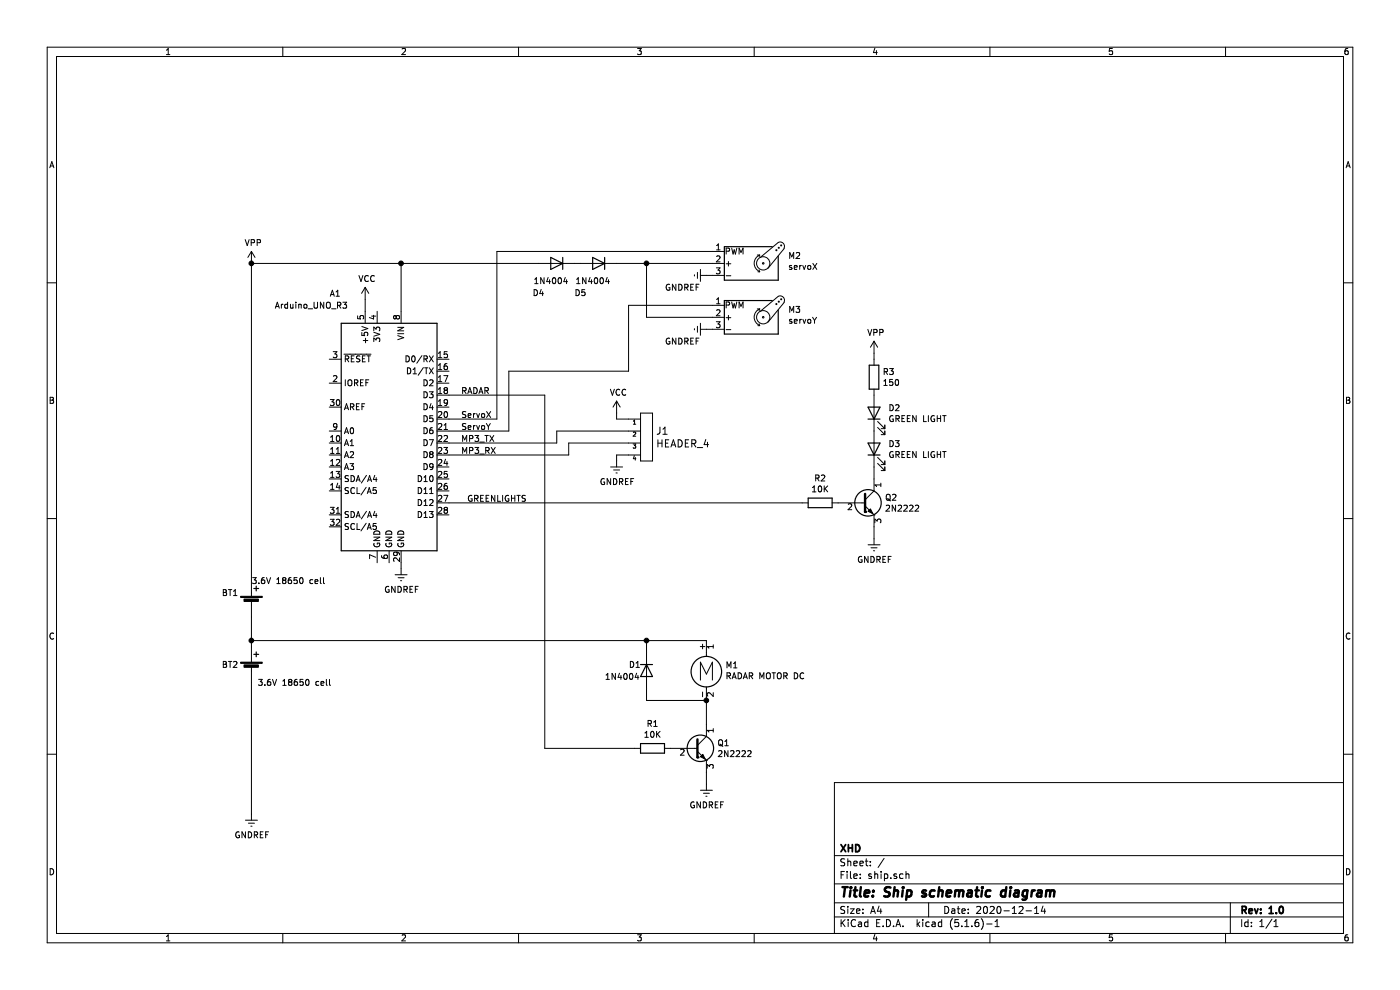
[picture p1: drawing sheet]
EESchema Schematic File Version 4
EELAYER 30 0
EELAYER END
$Descr A4 11693 8268
encoding utf-8
Sheet 1 1
Title "Ship schematic diagram"
Date "2020-12-14"
Rev "1.0"
Comp "XHD"
Comment1 ""
Comment2 ""
Comment3 ""
Comment4 ""
$EndDescr
$Comp
L MCU_Module:Arduino_UNO_R3 A1
U 1 1
P 3250 3600
F 0 "A1" H 3700 4750 50  0000 C CNN
F 1 "Arduino_UNO_R3" H 3900 4650 50  0000 C CNN
F 2 "Module:Arduino_UNO_R3" H 3250 3600 50  0001 C CIN
F 3 "https://www.arduino.cc/en/Main/arduinoBoardUno" H 3250 3600 50  0001 C CNN
	1    3250 3600
	-1   0    0    -1  
$EndComp
$Comp
L Device:LED D3
U 1 1
P 7300 3750
F 0 "D3" V 7339 3632 50  0000 R CNN
F 1 "GREEN LIGHT" V 7248 3632 50  0000 R CNN
F 2 "" H 7300 3750 50  0001 C CNN
F 3 "~" H 7300 3750 50  0001 C CNN
	1    7300 3750
	0    -1   -1   0   
$EndComp
$Comp
L Device:R R3
U 1 1
P 7300 3150
F 0 "R3" H 7370 3196 50  0000 L CNN
F 1 "150" H 7370 3105 50  0000 L CNN
F 2 "" V 7230 3150 50  0001 C CNN
F 3 "~" H 7300 3150 50  0001 C CNN
	1    7300 3150
	1    0    0    -1  
$EndComp
$Comp
L Device:LED D2
U 1 1
P 7300 3450
F 0 "D2" V 7339 3332 50  0000 R CNN
F 1 "GREEN LIGHT" V 7248 3332 50  0000 R CNN
F 2 "" H 7300 3450 50  0001 C CNN
F 3 "~" H 7300 3450 50  0001 C CNN
	1    7300 3450
	0    -1   -1   0   
$EndComp
$Comp
L Device:Battery_Cell BT1
U 1 1
P 2100 5050
F 0 "BT1" H 1850 5150 50  0000 L CNN
F 1 "3.6V 18650 cell" H 2100 5250 50  0000 L CNN
F 2 "" V 2100 5110 50  0001 C CNN
F 3 "~" V 2100 5110 50  0001 C CNN
	1    2100 5050
	1    0    0    -1  
$EndComp
$Comp
L Device:Battery_Cell BT2
U 1 1
P 2100 5600
F 0 "BT2" H 1850 5650 50  0000 L CNN
F 1 "3.6V 18650 cell" H 2150 5500 50  0000 L CNN
F 2 "" V 2100 5660 50  0001 C CNN
F 3 "~" V 2100 5660 50  0001 C CNN
	1    2100 5600
	1    0    0    -1  
$EndComp
Wire Wire Line
	2100 5150 2100 5350
Wire Wire Line
	2100 2200 3350 2200
Wire Wire Line
	2100 2200 2100 4850
Wire Wire Line
	3350 2600 3350 2200
$Comp
L power:GNDREF #PWR02
U 1 1
P 2100 6800
F 0 "#PWR02" H 2100 6550 50  0001 C CNN
F 1 "GNDREF" H 2105 6627 50  0000 C CNN
F 2 "" H 2100 6800 50  0001 C CNN
F 3 "" H 2100 6800 50  0001 C CNN
	1    2100 6800
	1    0    0    -1  
$EndComp
$Comp
L power:VPP #PWR01
U 1 1
P 2100 2200
F 0 "#PWR01" H 2100 2050 50  0001 C CNN
F 1 "VPP" H 2115 2373 50  0000 C CNN
F 2 "" H 2100 2200 50  0001 C CNN
F 3 "" H 2100 2200 50  0001 C CNN
	1    2100 2200
	1    0    0    -1  
$EndComp
Connection ~ 2100 2200
$Comp
L power:VPP #PWR010
U 1 1
P 7300 2950
F 0 "#PWR010" H 7300 2800 50  0001 C CNN
F 1 "VPP" H 7315 3123 50  0000 C CNN
F 2 "" H 7300 2950 50  0001 C CNN
F 3 "" H 7300 2950 50  0001 C CNN
	1    7300 2950
	1    0    0    -1  
$EndComp
Wire Wire Line
	7300 3000 7300 2950
$Comp
L Device:R R2
U 1 1
P 6850 4200
F 0 "R2" V 6643 4200 50  0000 C CNN
F 1 "10K" V 6734 4200 50  0000 C CNN
F 2 "" V 6780 4200 50  0001 C CNN
F 3 "~" H 6850 4200 50  0001 C CNN
	1    6850 4200
	0    1    1    0   
$EndComp
$Comp
L power:GNDREF #PWR011
U 1 1
P 7300 4500
F 0 "#PWR011" H 7300 4250 50  0001 C CNN
F 1 "GNDREF" H 7305 4327 50  0000 C CNN
F 2 "" H 7300 4500 50  0001 C CNN
F 3 "" H 7300 4500 50  0001 C CNN
	1    7300 4500
	1    0    0    -1  
$EndComp
Wire Wire Line
	7300 4400 7300 4500
$Comp
L Transistor_BJT:BC547 Q2
U 1 1
P 7200 4200
F 0 "Q2" H 7390 4246 50  0000 L CNN
F 1 "2N2222" H 7390 4155 50  0000 L CNN
F 2 "Package_TO_SOT_THT:TO-92_Inline" H 7400 4125 50  0001 L CIN
F 3 "http://www.fairchildsemi.com/ds/BC/BC547.pdf" H 7200 4200 50  0001 L CNN
	1    7200 4200
	1    0    0    -1  
$EndComp
Wire Wire Line
	7300 4000 7300 3900
Wire Wire Line
	3750 4200 6700 4200
$Comp
L Motor:Motor_Servo M2
U 1 1
P 6250 2200
F 0 "M2" H 6582 2265 50  0000 L CNN
F 1 "servoX" H 6582 2174 50  0000 L CNN
F 2 "" H 6250 2010 50  0001 C CNN
F 3 "http://forums.parallax.com/uploads/attachments/46831/74481.png" H 6250 2010 50  0001 C CNN
	1    6250 2200
	1    0    0    -1  
$EndComp
$Comp
L Motor:Motor_Servo M3
U 1 1
P 6250 2650
F 0 "M3" H 6582 2715 50  0000 L CNN
F 1 "servoY" H 6582 2624 50  0000 L CNN
F 2 "" H 6250 2460 50  0001 C CNN
F 3 "http://forums.parallax.com/uploads/attachments/46831/74481.png" H 6250 2460 50  0001 C CNN
	1    6250 2650
	1    0    0    -1  
$EndComp
Wire Wire Line
	5950 2650 5400 2650
Wire Wire Line
	5400 2650 5400 2200
Wire Wire Line
	5400 2200 5950 2200
$Comp
L power:GNDREF #PWR08
U 1 1
P 5900 2300
F 0 "#PWR08" H 5900 2050 50  0001 C CNN
F 1 "GNDREF" V 6000 2100 50  0000 C CNN
F 2 "" H 5900 2300 50  0001 C CNN
F 3 "" H 5900 2300 50  0001 C CNN
	1    5900 2300
	0    1    1    0   
$EndComp
$Comp
L power:GNDREF #PWR09
U 1 1
P 5900 2750
F 0 "#PWR09" H 5900 2500 50  0001 C CNN
F 1 "GNDREF" V 6000 2550 50  0000 C CNN
F 2 "" H 5900 2750 50  0001 C CNN
F 3 "" H 5900 2750 50  0001 C CNN
	1    5900 2750
	0    1    1    0   
$EndComp
Wire Wire Line
	5900 2750 5950 2750
Wire Wire Line
	5900 2300 5950 2300
Wire Wire Line
	5950 2100 4150 2100
Wire Wire Line
	5950 2550 5250 2550
Wire Wire Line
	5250 2550 5250 3100
$Comp
L w_connectors:HEADER_4 J1
U 1 1
P 5350 3650
F 0 "J1" H 5478 3703 60  0000 L CNN
F 1 "HEADER_4" H 5478 3597 60  0000 L CNN
F 2 "" H 5350 3650 60  0000 C CNN
F 3 "" H 5350 3650 60  0000 C CNN
	1    5350 3650
	1    0    0    -1  
$EndComp
$Comp
L power:VCC #PWR05
U 1 1
P 5150 3450
F 0 "#PWR05" H 5150 3300 50  0001 C CNN
F 1 "VCC" H 5165 3623 50  0000 C CNN
F 2 "" H 5150 3450 50  0001 C CNN
F 3 "" H 5150 3450 50  0001 C CNN
	1    5150 3450
	1    0    0    -1  
$EndComp
$Comp
L power:VCC #PWR03
U 1 1
P 3050 2500
F 0 "#PWR03" H 3050 2350 50  0001 C CNN
F 1 "VCC" H 3065 2673 50  0000 C CNN
F 2 "" H 3050 2500 50  0001 C CNN
F 3 "" H 3050 2500 50  0001 C CNN
	1    3050 2500
	1    0    0    -1  
$EndComp
Wire Wire Line
	3050 2500 3050 2600
Wire Wire Line
	5250 3500 5150 3500
Wire Wire Line
	5150 3500 5150 3450
$Comp
L power:GNDREF #PWR06
U 1 1
P 5150 3850
F 0 "#PWR06" H 5150 3600 50  0001 C CNN
F 1 "GNDREF" H 5155 3677 50  0000 C CNN
F 2 "" H 5150 3850 50  0001 C CNN
F 3 "" H 5150 3850 50  0001 C CNN
	1    5150 3850
	1    0    0    -1  
$EndComp
Wire Wire Line
	5150 3850 5150 3800
Wire Wire Line
	5150 3800 5250 3800
Wire Wire Line
	3750 3700 4650 3700
Wire Wire Line
	4650 3700 4650 3600
Wire Wire Line
	4650 3600 5250 3600
Wire Wire Line
	3750 3800 4750 3800
Wire Wire Line
	4750 3800 4750 3700
Wire Wire Line
	4750 3700 5250 3700
Text Label 3850 3700 0    50   ~ 0
MP3_TX
Text Label 3850 3800 0    50   ~ 0
MP3_RX
Text Label 3900 4200 0    50   ~ 0
GREENLIGHTS
$Comp
L Device:R R1
U 1 1
P 5450 6250
F 0 "R1" V 5243 6250 50  0000 C CNN
F 1 "10K" V 5334 6250 50  0000 C CNN
F 2 "" V 5380 6250 50  0001 C CNN
F 3 "~" H 5450 6250 50  0001 C CNN
	1    5450 6250
	0    1    1    0   
$EndComp
$Comp
L power:GNDREF #PWR07
U 1 1
P 5900 6550
F 0 "#PWR07" H 5900 6300 50  0001 C CNN
F 1 "GNDREF" H 5905 6377 50  0000 C CNN
F 2 "" H 5900 6550 50  0001 C CNN
F 3 "" H 5900 6550 50  0001 C CNN
	1    5900 6550
	1    0    0    -1  
$EndComp
Wire Wire Line
	5900 6450 5900 6550
$Comp
L Transistor_BJT:BC547 Q1
U 1 1
P 5800 6250
F 0 "Q1" H 5990 6296 50  0000 L CNN
F 1 "2N2222" H 5990 6205 50  0000 L CNN
F 2 "Package_TO_SOT_THT:TO-92_Inline" H 6000 6175 50  0001 L CIN
F 3 "http://www.fairchildsemi.com/ds/BC/BC547.pdf" H 5800 6250 50  0001 L CNN
	1    5800 6250
	1    0    0    -1  
$EndComp
$Comp
L Motor:Motor_DC M1
U 1 1
P 5900 5550
F 0 "M1" H 6058 5546 50  0000 L CNN
F 1 "RADAR MOTOR DC" H 6058 5455 50  0000 L CNN
F 2 "" H 5900 5460 50  0001 C CNN
F 3 "~" H 5900 5460 50  0001 C CNN
	1    5900 5550
	1    0    0    -1  
$EndComp
Wire Wire Line
	5900 5850 5900 6050
Text Label 3850 3300 0    50   ~ 0
RADAR
Wire Wire Line
	5900 5350 5400 5350
$Comp
L Diode:1N4004 D1
U 1 1
P 5400 5600
F 0 "D1" V 5350 5450 50  0000 L CNN
F 1 "1N4004" V 5450 5250 50  0000 L CNN
F 2 "Diode_THT:D_DO-41_SOD81_P10.16mm_Horizontal" H 5400 5425 50  0001 C CNN
F 3 "http://www.vishay.com/docs/88503/1n4001.pdf" H 5400 5600 50  0001 C CNN
	1    5400 5600
	0    1    1    0   
$EndComp
Wire Wire Line
	5400 5450 5400 5350
Wire Wire Line
	5400 5750 5400 5850
Wire Wire Line
	5400 5850 5900 5850
Connection ~ 5900 5850
Wire Wire Line
	4150 3500 3750 3500
Wire Wire Line
	4150 2100 4150 3500
Wire Wire Line
	5250 3100 4250 3100
Wire Wire Line
	4250 3100 4250 3600
Wire Wire Line
	4250 3600 3750 3600
Text Label 3850 3500 0    50   ~ 0
ServoX
Text Label 3850 3600 0    50   ~ 0
ServoY
$Comp
L Diode:1N4004 D5
U 1 1
P 5000 2200
F 0 "D5" H 5100 2450 50  0000 L CNN
F 1 "1N4004" H 4900 2350 50  0000 L CNN
F 2 "Diode_THT:D_DO-41_SOD81_P10.16mm_Horizontal" H 5000 2025 50  0001 C CNN
F 3 "http://www.vishay.com/docs/88503/1n4001.pdf" H 5000 2200 50  0001 C CNN
	1    5000 2200
	-1   0    0    1   
$EndComp
$Comp
L Diode:1N4004 D4
U 1 1
P 4650 2200
F 0 "D4" H 4750 2450 50  0000 L CNN
F 1 "1N4004" H 4550 2350 50  0000 L CNN
F 2 "Diode_THT:D_DO-41_SOD81_P10.16mm_Horizontal" H 4650 2025 50  0001 C CNN
F 3 "http://www.vishay.com/docs/88503/1n4001.pdf" H 4650 2200 50  0001 C CNN
	1    4650 2200
	-1   0    0    1   
$EndComp
Wire Wire Line
	5150 2200 5400 2200
Connection ~ 5400 2200
Wire Wire Line
	4850 2200 4800 2200
Wire Wire Line
	4500 2200 3350 2200
Connection ~ 3350 2200
Wire Wire Line
	5400 5350 2100 5350
Connection ~ 5400 5350
Connection ~ 2100 5350
Wire Wire Line
	2100 5350 2100 5400
$Comp
L power:GNDREF #PWR?
U 1 1
P 3350 4750
F 0 "#PWR?" H 3350 4500 50  0001 C CNN
F 1 "GNDREF" H 3355 4577 50  0000 C CNN
F 2 "" H 3350 4750 50  0001 C CNN
F 3 "" H 3350 4750 50  0001 C CNN
	1    3350 4750
	1    0    0    -1  
$EndComp
Wire Wire Line
	2100 5700 2100 6800
Wire Wire Line
	3350 4700 3350 4750
Wire Wire Line
	3750 3300 4550 3300
Wire Wire Line
	4550 3300 4550 6250
Wire Wire Line
	4550 6250 5300 6250
$EndSCHEMATC
